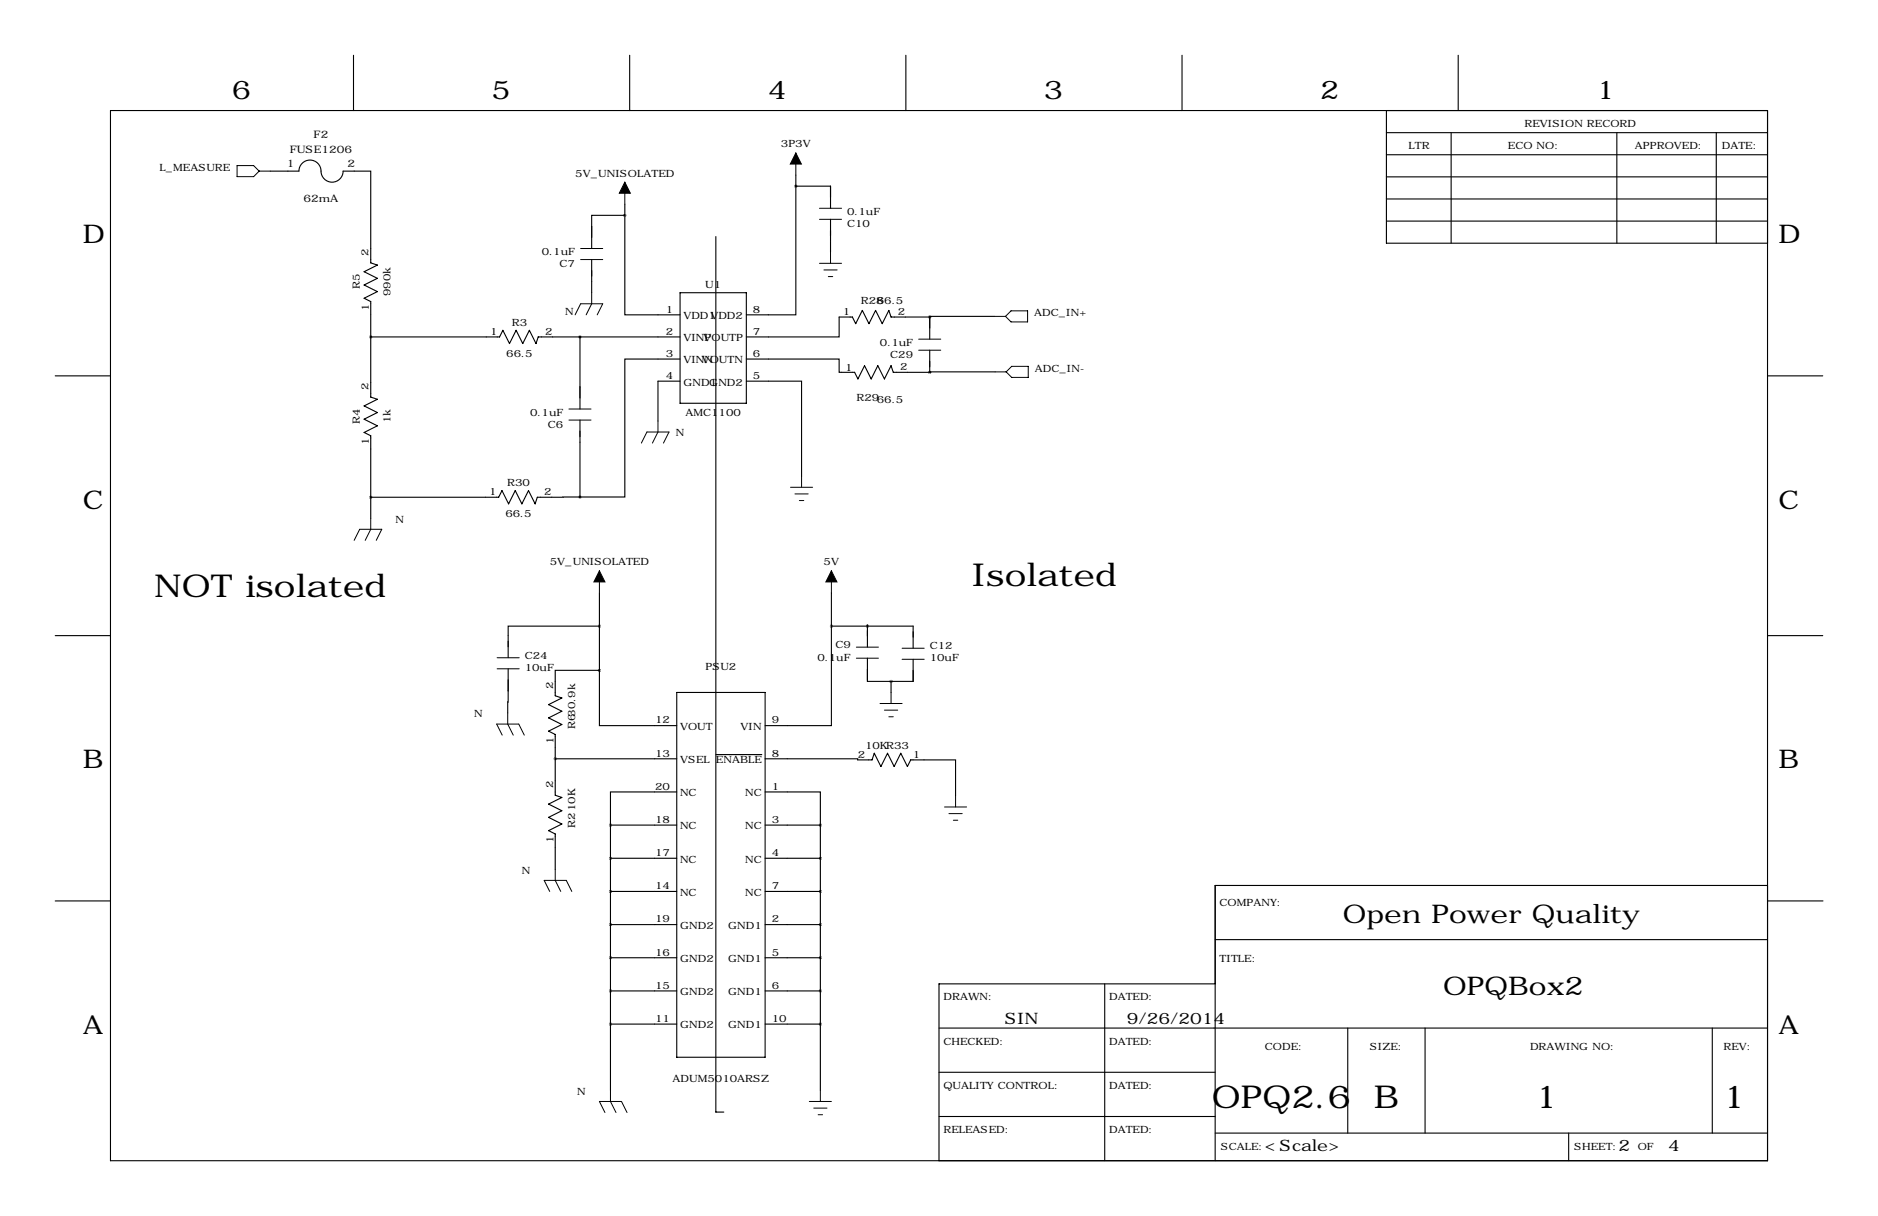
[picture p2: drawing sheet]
<svg xmlns="http://www.w3.org/2000/svg" width="432mm" height="279mm" viewBox="0 0 432 279" stroke-linecap="round" stroke-linejoin="round" font-family="sans-serif">
<g fill="none" stroke="#000" stroke-width=".25">
<path d="M81.3 12.7v12.7M144.8 12.7v12.7M208.3 12.7v12.7M271.8 12.7v12.7M335.3 12.7v12.7M25.4 25.4h381v241.3h-381zM62.1 39.3h6.6a2.54 2.54 0 0 1 2.6-2.5 2.54 2.54 0 0 1 2.5 2.5 2.54 2.54 0 0 0 2.6 2.6 2.54 2.54 0 0 0 2.5-2.6h6.3v21.1l1.6 .5-3.1 1.5 3.1 1.6-3.1 1.5 3.1 1.5-3.1 1.5 1.5 .8v21.9l1.6 .5-3.1 1.6 3.1 1.5-3.1 1.5 3.1 1.5-3.1 1.6 1.5 .7v19M318.8 30.5h87.6M318.8 35.6h87.6M318.8 25.4v30.5h87.6M333.7 30.5v25.4M371.8 30.5v25.4"/>
<path d="M394.6 30.5v25.4M136 59.6v7.7M143.7 49.5v22.8h12.7M143.7 49.5h-7.7v7.6M143.7 46.9v2.6M164.6 54.4v201.1h1.8M183 42.8v29.5h-11.4M183 42.8h8v5.1M183 40.2v2.6M191 50.4v7.6M318.8 45.7h87.6M318.8 50.8h87.6"/>
<path d="M318.8 40.6h87.6M85.2 77.4h29.7l.7-1.5 1.5 3 1.6-3 1.5 3 1.5-3 1.5 3 .5-1.5h32.7M133.3 77.4v16.6M156.4 67.3h15.2v25.4h-15.2zM213.8 72.8h-8.9l-.5-1.5-1.6 3.1-1.5-3.1-1.5 3.1-1.5-3.1-1.6 3.1-.7-1.6h-3.1v4.6h-21.3M213.8 72.8h.1M213.8 72.8v5.1M228.7 72.7h-14.9v.1M12.7 86.4h12.7M133.3 96.5v17.7M156.4 82.5h-12.7v31.7h-10.4M156.4 87.6h-5.1v9.1"/>
<path d="M171.6 87.6h12.7v21.8M171.6 82.5h21.3v3h3.6l.8 1.6 1.5-3.1 1.5 3.1 1.5-3.1 1.6 3.1 1.5-3.1 .5 1.5h8.4M213.8 85.5h.1M213.8 80.5v5M228.8 85.4l-15 .1M406.4 86.4h12.7M133.3 114.2h-9.8l-.5 1.6-1.5-3.1-1.5 3.1-1.5-3.1-1.6 3.1-1.5-3.1-.7 1.5h-29.5M137.8 136.2v17.8M191.2 136.2v7.7M12.7 146h12.7M116.8 153.7l-.1 10.1M137.8 154v12.7h17.8"/>
<path d="M137.8 154h-10.1v5.9l1.5 .5-3.1 1.5 3.1 1.5-3.1 1.5 3.1 1.6-3.1 1.5 1.6 .8v13.9l1.5 .5-3.1 1.6 3.1 1.5-3.1 1.5 3.1 1.5-3.1 1.6 1.6 .7v8.1M137.8 143.9h-21v7.2M155.6 159.1h20.3v83.8h-20.3zM191.2 143.9v22.8h-15.3M191.2 143.9h18.8v5M199.4 151.2v5.4h5.5M199.4 143.6v5.1M204.9 156.6v2.5M210 151.5v5.1h-5.1M406.4 146h12.7M127.7 174.3h27.9M164.6 173.4h10.6"/>
<path d="M175.9 174.3h21.3v.3h3.3l.5-1.5 1.5 3 1.6-3 1.5 3 1.5-3 1.5 3 .8-1.5h10.3v8.3M140.4 189.6h15.2M140.4 197.2h15.2M140.4 189.6v60.9M155.6 182h-15.2v7.6M175.9 182h12.7v7.6M175.9 189.6h12.7M175.9 197.2h12.7M188.6 189.6v60.9M12.7 207h12.7M140.4 212.4h15.2M140.4 204.8h15.2"/>
<path d="M175.9 212.4h12.7M175.9 204.8h12.7M279.4 215.9h127M406.4 203.5h-127v63.2M406.5 207h12.7M140.4 220.1h15.2M140.4 227.7h15.2M140.4 235.3h15.2M175.9 220.1h12.7M175.9 227.7h12.7M175.9 235.3h12.7M215.9 236.2h190.5"/>
<path d="M254 226.1v40.6M279.4 226.1h-63.5v40.6M309.9 236.2v24.1M327.7 236.2v24.1M393.7 236.2v24.1M215.9 246.4h63.5M215.9 256.5h63.5M279.4 260.3h127M360.7 260.3v6.4"/>
</g>
<g fill="none" stroke="#000" stroke-width=".23">
<path d="M54.5 38h3.8l1.3 1.3-1.3 1.3h-3.8zM59.6 39.3h2.5M183 35.2v5M133.5 59.6h5.1M133.5 57.1h5.1M143.7 41.9v5M188.4 50.4h5.1M188.4 47.9h5.1M191 58v2.5M132.2 72.3l1.3-2.5h5.1l-1.3 2.5M136 67.3v2.5l-1.2 2.5M188.4 60.5h5.1"/>
<path d="M189.4 62h3.1M190.4 63.6h1.1M211.2 77.9h5.1M228.7 72.7h2.5M232.5 71.4h3.8v2.6h-3.8l-1.3-1.3zM130.8 96.5h5.1M130.8 94h5.1M151.3 96.7v2.6l-1.3 2.5M211.2 80.5h5.1M228.8 85.4h2.5M232.6 84.2h3.8v2.5h-3.8l-1.3-1.3zM85.2 119.1v2.5l-1.2 2.6"/>
<path d="M147.5 101.8l1.2-2.5h5.1l-1.2 2.5M181.8 112h5M182.8 113.5h3M183.8 115h1M184.3 109.4v2.6M81.4 124.2l1.3-2.6h5.1l-1.3 2.6M137.8 131.2v5M191.2 131.2v5M114.3 151.1h5.1M114.3 153.7h5.1M196.9 148.7h5.1M196.9 151.2h5.1"/>
<path d="M204.9 159.1v2.5M207.4 148.9h5.1M207.4 151.5h5.1M115.5 168.9l-1.3-2.5h5.1l1.2 2.5M116.7 163.8v2.6l1.3 2.5M202.3 161.6h5.1M203.4 163.2h3M204.4 164.7h1M127.7 199.7v2.6l1.2 2.5M217.2 185.4h5M218.2 186.9h3M219.2 188.5h1"/>
<path d="M219.7 182.9v2.5M126.4 204.8l-1.3-2.5h5.1l1.3 2.5M139.1 255.6l-1.3-2.5h5.1l1.3 2.5M140.4 250.5v2.6l1.2 2.5M186.1 253.1h5.1M187.1 254.6h3M188.1 256.1h1M188.6 250.5v2.6"/>
</g>
<path d="M183 35.2l1.3 2.5h-2.6zM143.7 41.9l1.2 2.5h-2.5zM137.8 131.2l1.3 2.5h-2.5zM191.2 131.2l1.2 2.5h-2.5z" fill="#000" stroke="#000" stroke-width=".23"/>
<path d="M143.6 49.5a.05 .05 0 0 0 .1 0 .05 .05 0 0 0-.1 0zM85.2 114.2a.05 .05 0 0 0 .1 0 .05 .05 0 0 0-.1 0zM85.2 77.4a.05 .05 0 0 0 .1 0 .05 .05 0 0 0-.1 0zM140.3 189.6a.05 .05 0 0 0 .1 0 .05 .05 0 0 0-.1 0zM140.3 197.2a.05 .05 0 0 0 .1 0 .05 .05 0 0 0-.1 0zM140.3 204.8a.05 .05 0 0 0 .1 0 .05 .05 0 0 0-.1 0zM140.3 212.4a.05 .05 0 0 0 .1 0 .05 .05 0 0 0-.1 0zM140.3 220.1a.05 .05 0 0 0 .1 0 .05 .05 0 0 0-.1 0zM140.3 227.7a.05 .05 0 0 0 .1 0 .05 .05 0 0 0-.1 0zM140.3 235.3a.05 .05 0 0 0 .1 0 .05 .05 0 0 0-.1 0zM191.1 143.9a.05 .05 0 0 0 .1 0 .05 .05 0 0 0-.1 0zM199.4 143.9a.05 .05 0 0 0 .1 0 .05 .05 0 0 0-.1 0zM127.6 174.3a.05 .05 0 0 0 .1 0 .05 .05 0 0 0-.1 0zM213.7 72.8a.05 .05 0 0 0 .1 0 .05 .05 0 0 0-.1 0zM213.7 85.5a.05 .05 0 0 0 .1 0 .05 .05 0 0 0-.1 0zM133.3 77.4a.05 .05 0 0 0 .1 0 .05 .05 0 0 0-.1 0zM133.3 114.2a.05 .05 0 0 0 .1 0 .05 .05 0 0 0-.1 0z" fill="#000" stroke="#000" stroke-width=".63"/>
<g font-size="7.3">
<text x="35.6" y="137.2">NOT isolated</text>
<text x="223.5" y="134.6">Isolated</text>
<text x="278.6" y="254.6">OPQ2.6</text>
<text x="315.9" y="254.6">B</text>
<text x="352.9" y="254.6">1</text>
<text x="396.1" y="254.6">1</text>
</g>
<g font-size="5.9">
<text x="53.3" y="22.9">6</text>
<text x="113" y="22.9">5</text>
<text x="176.5" y="22.9">4</text>
<text x="240" y="22.9">3</text>
<text x="303.5" y="22.9">2</text>
<text x="367" y="22.9">1</text>
<text x="19" y="55.9">D</text>
<text x="408.9" y="55.9">D</text>
<text x="19" y="116.8">C</text>
<text x="408.9" y="116.8">C</text>
<text x="19" y="176.5">B</text>
<text x="408.9" y="176.5">B</text>
<text x="308.8" y="212.1">Open Power Quality</text>
<text x="331.8" y="228.7">OPQBox2</text>
<text x="19" y="237.5">A</text>
<text x="408.9" y="237.5">A</text>
</g>
<g font-size="3.6">
<text x="231.1" y="235.3">SIN</text>
<text x="259.1" y="235.3">9/26/2014</text>
<text x="290.8" y="264.5">&lt;Scale&gt;</text>
<text x="372.1" y="264.5">2</text>
<text x="383.5" y="264.5">4</text>
</g>
<g font-size="2.4">
<text x="66.6" y="35">FUSE1206</text>
<text x="72.1" y="31.7">F2</text>
<text x="66" y="38.3">1</text>
<text x="79.9" y="38.3">2</text>
<text x="69.8" y="46.5">62mA</text>
</g>
<g font-size="2.3">
<text x="350.5" y="29.2">REVISION RECORD</text>
<text x="179.6" y="33.9">3P3V</text>
<text x="323.8" y="34.3">LTR</text>
<text x="346.7" y="34.3">ECO NO:</text>
<text x="375.9" y="34.3">APPROVED:</text>
<text x="395.9" y="34.3">DATE:</text>
<text x="36.6" y="39.3">L_MEASURE</text>
<text x="132.3" y="40.6">5V_UNISOLATED</text>
<text x="194.8" y="52.2">C10</text>
<text x="194.8" y="49.4">0.1uF</text>
<text x="84.7" y="58.8" transform="rotate(-90 84.7 58.8)">2</text>
<text x="124.6" y="58.6">0.1uF</text>
<text x="128.7" y="61.4">C7</text>
<text x="82.7" y="66.5" transform="rotate(-90 82.7 66.5)">R5</text>
<text x="84.8" y="71.5" transform="rotate(-90 84.8 71.5)">1</text>
<text x="89.8" y="68.1" transform="rotate(-90 89.8 68.1)">990k</text>
<text x="153.1" y="71.8">1</text>
<text x="162.1" y="66.2">U1</text>
<text x="173.1" y="71.8">8</text>
<text x="197.9" y="69.8">R28</text>
<text x="201.6" y="69.8">66.5</text>
<text x="112.7" y="77">1</text>
<text x="117.7" y="74.9">R3</text>
<text x="125.3" y="76.9">2</text>
<text x="130" y="72.3">N</text>
<text x="153.1" y="76.9">2</text>
<text x="157.1" y="73.3">VDD1</text>
<text x="163.3" y="73.3">VDD2</text>
<text x="173.1" y="76.9">7</text>
<text x="193.8" y="72.4">1</text>
<text x="206.5" y="72.3">2</text>
<text x="237.8" y="72.7">ADC_IN+</text>
<text x="116.4" y="82">66.5</text>
<text x="153.1" y="82">3</text>
<text x="157.1" y="78.4">VINP</text>
<text x="157.1" y="83.5">VINN</text>
<text x="161.4" y="83.5">VOUTN</text>
<text x="161.7" y="78.4">VOUTP</text>
<text x="173.1" y="82">6</text>
<text x="202.3" y="79.5">0.1uF</text>
<text x="204.7" y="82.2">C29</text>
<text x="84.7" y="89.6" transform="rotate(-90 84.7 89.6)">2</text>
<text x="153.1" y="87.1">4</text>
<text x="157.1" y="88.6">GND1</text>
<text x="163.1" y="88.6">GND2</text>
<text x="173.1" y="87.1">5</text>
<text x="194.3" y="85.1">1</text>
<text x="207" y="85">2</text>
<text x="237.9" y="85.4">ADC_IN-</text>
<text x="121.9" y="95.5">0.1uF</text>
<text x="157.6" y="95.7">AMC1100</text>
<text x="196.9" y="92.1">R2966.5</text>
<text x="82.7" y="97.3" transform="rotate(-90 82.7 97.3)">R4</text>
<text x="89.8" y="97.2" transform="rotate(-90 89.8 97.2)">1k</text>
<text x="126" y="98.3">C6</text>
<text x="155.4" y="100.3">N</text>
<text x="84.8" y="102.3" transform="rotate(-90 84.8 102.3)">1</text>
<text x="112.5" y="113.8">1</text>
<text x="116.6" y="111.7">R30</text>
<text x="125.1" y="113.7">2</text>
<text x="116.2" y="118.8">66.5</text>
<text x="91" y="120.1">N</text>
<text x="126.4" y="129.9">5V_UNISOLATED</text>
<text x="189.4" y="129.9">5V</text>
<text x="192.1" y="148.9">C9</text>
<text x="213.8" y="149.2">C12</text>
<text x="120.6" y="151.4">C24</text>
<text x="120.6" y="154.2">10uF</text>
<text x="162.2" y="154">PSU2</text>
<text x="187.9" y="151.9">0.1uF</text>
<text x="213.8" y="152">10uF</text>
<text x="127.2" y="158.3" transform="rotate(-90 127.2 158.3)">2</text>
<text x="109" y="164.8">N</text>
<text x="132.2" y="167.5" transform="rotate(-90 132.2 167.5)">R630.9k</text>
<text x="150.7" y="166.2">12</text>
<text x="156.4" y="167.7">VOUT</text>
<text x="170.3" y="167.7">VIN</text>
<text x="177.4" y="166.2">9</text>
<text x="127.3" y="170.9" transform="rotate(-90 127.3 170.9)">1</text>
<text x="150.7" y="173.8">13</text>
<text x="177.4" y="173.8">8</text>
<text x="198.9" y="172.1">10KR33</text>
<text x="156.4" y="175.4">VSEL</text>
<text x="164.6" y="175.4">ENABLE</text>
<text x="197.2" y="174.1">2</text>
<text x="209.9" y="174.2">1</text>
<text x="127.2" y="181.1" transform="rotate(-90 127.2 181.1)">2</text>
<text x="150.7" y="181.5">20</text>
<text x="156.4" y="183">NC</text>
<text x="171.3" y="183">NC</text>
<text x="177.4" y="181.5">1</text>
<text x="132.2" y="186.4" transform="rotate(-90 132.2 186.4)">10K</text>
<text x="132.2" y="190.3" transform="rotate(-90 132.2 190.3)">R2</text>
<text x="150.7" y="189.1">18</text>
<text x="156.4" y="190.6">NC</text>
<text x="171.3" y="190.6">NC</text>
<text x="177.4" y="189.1">3</text>
<text x="127.3" y="193.8" transform="rotate(-90 127.3 193.8)">1</text>
<text x="150.7" y="196.7">17</text>
<text x="177.4" y="196.7">4</text>
<text x="120" y="200.8">N</text>
<text x="156.4" y="198.2">NC</text>
<text x="171.3" y="198.2">NC</text>
<text x="150.7" y="204.3">14</text>
<text x="156.4" y="205.8">NC</text>
<text x="171.3" y="205.8">NC</text>
<text x="177.4" y="204.3">7</text>
<text x="280.4" y="208.3">COMPANY:</text>
<text x="150.7" y="211.9">19</text>
<text x="156.4" y="213.5">GND2</text>
<text x="167.4" y="213.5">GND1</text>
<text x="177.4" y="211.9">2</text>
<text x="150.7" y="219.6">16</text>
<text x="156.4" y="221.1">GND2</text>
<text x="167.4" y="221.1">GND1</text>
<text x="177.4" y="219.6">5</text>
<text x="280.4" y="221">TITLE:</text>
<text x="150.7" y="227.2">15</text>
<text x="177.4" y="227.2">6</text>
<text x="156.4" y="228.7">GND2</text>
<text x="167.4" y="228.7">GND1</text>
<text x="216.9" y="229.9">DRAWN:</text>
<text x="255" y="229.9">DATED:</text>
<text x="150.7" y="234.8">11</text>
<text x="156.4" y="236.3">GND2</text>
<text x="167.4" y="236.3">GND1</text>
<text x="177.4" y="234.8">10</text>
<text x="216.9" y="240">CHECKED:</text>
<text x="255" y="240">DATED:</text>
<text x="290.8" y="241.3">CODE:</text>
<text x="315" y="241.3">SIZE:</text>
<text x="351.8" y="241.3">DRAWING NO:</text>
<text x="396.2" y="241.3">REV:</text>
<text x="132.7" y="251.6">N</text>
<text x="154.6" y="248.5">ADUM5010ARSZ</text>
<text x="216.9" y="250.2">QUALITY CONTROL:</text>
<text x="255" y="250.2">DATED:</text>
<text x="216.9" y="260.3">RELEASED:</text>
<text x="255" y="260.3">DATED:</text>
<text x="280.7" y="264.2">SCALE:</text>
<text x="361.9" y="264.2">SHEET:</text>
<text x="376.6" y="264.2">OF</text>
</g>
</svg>
